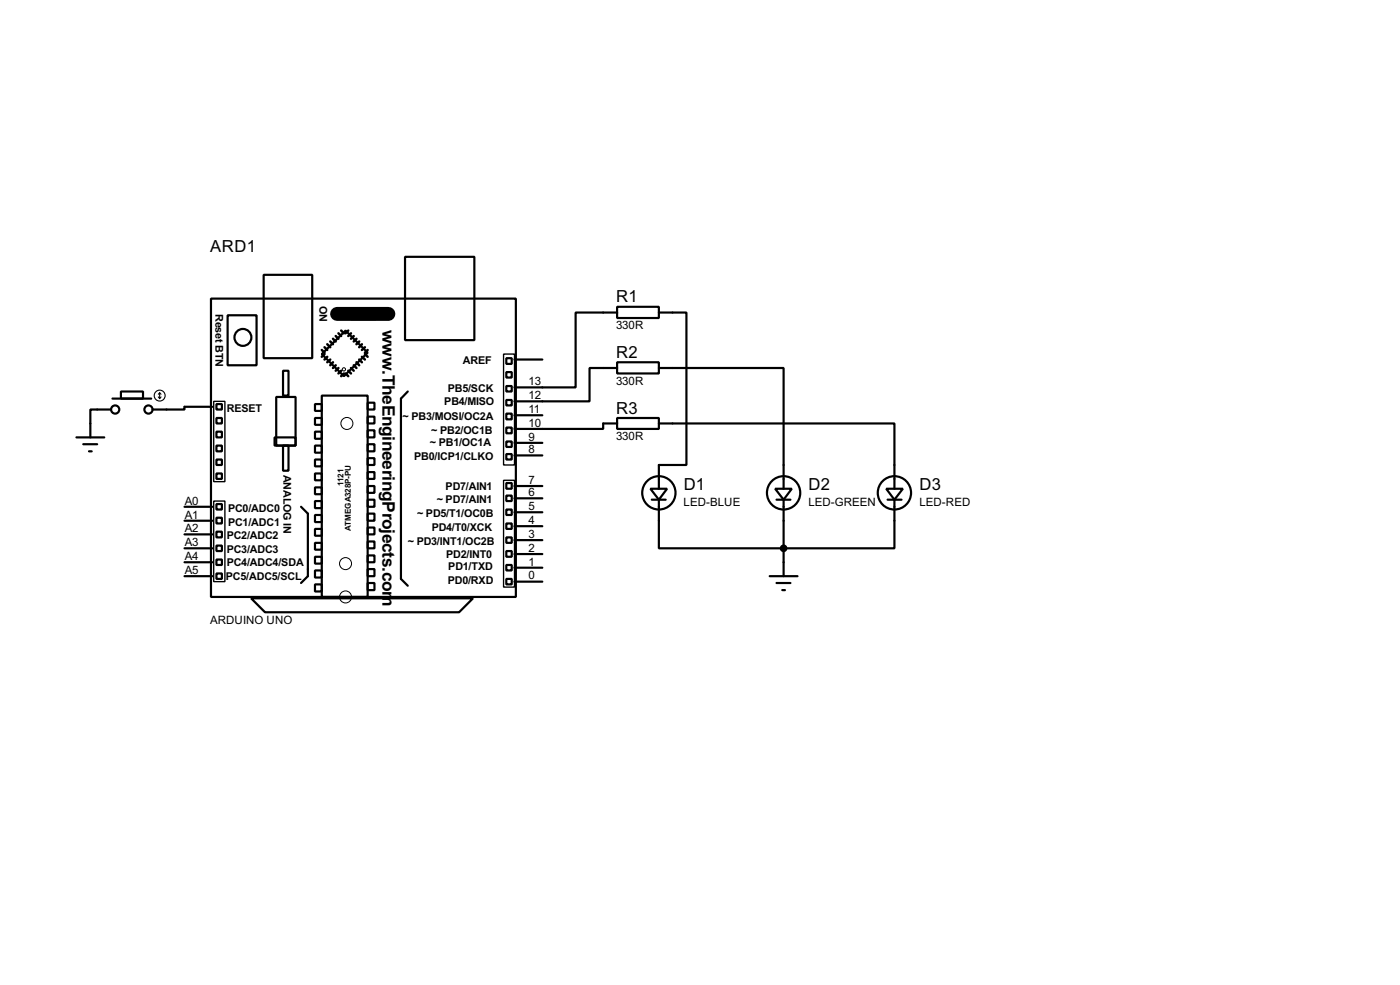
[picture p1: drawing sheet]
<svg xmlns="http://www.w3.org/2000/svg" width="256mm" height="180mm" viewBox="0 0 256 180" stroke-linecap="round" stroke-linejoin="round" font-family="sans-serif">
<g fill="none" stroke="#000" stroke-width=".4">
<path d="M38.7 54.7h55.8v54.6h-55.8zM41.7 57.7h5.3v9.2h-5.3zM48.3 50.3h8.9v15.3h-8.9zM64.3 56.4h4.6v2.1h-4.6zM74.2 47h12.7v15.3h-12.7zM113.1 56.2h7.6v2h-7.6zM113.1 57.2h-7.6v13.7h-11.2M120.7 57.2h5.1v27.9h-5.1v4.4M20.4 75h-3.8v5.1M20.6 73h7.1M22.2 71.7h4v1.3h-4zM38.9 74.5h-5.1v.5h-5.8"/>
<path d="M39.7 76.5h1v1h-1zM39.7 79h1v1.1h-1zM39.7 74h1v1h-1zM50.6 72.7h3.6v8.9h-3.6zM51.9 67.9h1v4.5h-1zM57.7 74h1.3v1.2h-1.3zM57.7 76.5h1.3v1.3h-1.3zM57.7 79h1.3v1.3h-1.3zM59 72.4h8.4v36.9h-8.4zM59 64.8l4.3-4.3 4.1 4.1-4.4 4.3zM67.4 73.7h1.2v1.3h-1.2zM67.4 76.3h1.2v1.2h-1.2z"/>
<path d="M67.4 78.8h1.2v1.3h-1.2zM74.7 71.7l-1.2 1.3v33l1.2 1.2M92.8 65.6h1v1h-1zM92.8 70.7h1v1h-1zM92.8 73.2h1v1h-1zM92.8 75.7h1v1.1h-1zM92.8 78.3h1v1h-1zM92.8 68.1h1v1h-1zM94.3 76h5.1M94.3 65.8h5.1M113.1 66.3h7.6v2.1h-7.6zM113.1 76.5h7.6v2h-7.6z"/>
<path d="M113.1 67.4h-5.1v6.1h-13.7M113.1 77.5h-2.6v1h-16.2M120.7 67.4h22.9v22.1M120.7 77.5h43.2v12M14 80.1h5.1M15.3 81.3h2.5M16.3 82.6h.5M33.8 97.8h5.1M33.8 95.3h5.1M33.8 92.8h5.1M39.7 81.6h1v1h-1zM39.7 86.7h1v1h-1z"/>
<path d="M39.7 84.1h1v1h-1zM39.7 92.3h1v1h-1zM39.7 94.8h1v1h-1zM39.7 97.3h1v1.1h-1zM39.7 99.9h1v1h-1zM50.3 80.1h3.9v1.5h-3.9zM51.9 81.6h1v4.6h-1zM55.2 92.8l1.2 1.2v11.5l-1.2 1.2M57.7 81.6h1.3v1.3h-1.3zM57.7 84.1h1.3v1.3h-1.3zM57.7 86.7h1.3v1.2h-1.3zM57.7 89.2h1.3v1.3h-1.3z"/>
<path d="M57.7 91.7h1.3v1.3h-1.3zM57.7 94.3h1.3v1.3h-1.3zM57.7 96.8h1.3v1.3h-1.3zM57.7 99.4h1.3v1.2h-1.3zM67.4 81.3h1.2v1.3h-1.2zM67.4 83.9h1.2v1.2h-1.2zM67.4 86.4h1.2v1.3h-1.2zM67.4 89h1.2v1.2h-1.2zM67.4 91.5h1.2v1.3h-1.2zM67.4 94h1.2v1.3h-1.2zM67.4 96.6h1.2v1.2h-1.2zM67.4 99.1h1.2v1.3h-1.2z"/>
<path d="M92.8 80.8h1v1h-1zM92.8 83.1h1v1h-1zM92.8 88.4h1v1.1h-1zM92.8 90.7h1v1h-1zM92.8 93.3h1v1h-1zM92.8 95.8h1v1h-1zM92.8 98.4h1v1h-1zM94.3 98.9h5.1M94.3 96.3h5.1M94.3 93.8h5.1M94.3 91.2h5.1M94.3 89h5.1"/>
<path d="M94.3 83.4h5.1M94.3 81.1h5.1M119.2 89.5h3l-1.5 2zM119.4 91.5h2.6M120.7 91.5v8.9h43.2v-8.9M142 89.5h3.1l-1.5 2zM142.3 91.5h2.5M143.6 91.5v14M162.4 89.5h3l-1.5 2zM162.6 91.5h2.6M33.8 105.5h5.1M33.8 102.9h5.1"/>
<path d="M33.8 100.4h5.1M39.7 102.4h1v1h-1zM39.7 105h1v1h-1zM46 109.5h40.7l-2.6 2.6h-35.5zM57.7 101.9h1.3v1.3h-1.3zM57.7 104.4h1.3v1.3h-1.3zM57.7 107h1.3v1.3h-1.3zM67.4 101.7h1.2v1.2h-1.2zM67.4 104.2h1.2v1.3h-1.2zM67.4 106.7h1.2v1.3h-1.2zM92.8 100.9h1v1h-1zM92.8 103.4h1v1h-1z"/>
<path d="M92.8 106h1v1h-1zM94.3 106.5h5.1M94.3 103.9h5.1M94.3 101.4h5.1M141 105.5h5.1M142.3 106.7h2.5M143.3 108h.5"/>
<circle cx="21.1" cy="75" r=".75"/>
<circle cx="27.2" cy="75" r=".75"/>
<circle cx="44.5" cy="61.8" r="1.55"/>
<circle cx="120.7" cy="90.2" r="3.1"/>
<circle cx="143.5" cy="90.2" r="3.1"/>
<circle cx="163.8" cy="90.2" r="3.1"/>
</g>
<path d="M61.8 57.5h9.4" fill="none" stroke="#000" stroke-width="2.6"/>
<g fill="none" stroke="#000" stroke-width=".45">
<path d="M59 64.1l.5 .5M59.5 63.6l.5 .5M59.5 64.8l-.5 .5M60 63l.5 .6M60 65.3l-.5 .5M60.5 62.5l.5 .5M60.5 65.8l-.5 .5M61 62l.5 .5M61 66.3l-.5 .6M61.5 61.5l.5 .5M61.5 66.9l-.5 .5M62 61l.5 .5"/>
<path d="M62 67.4l-.5 .5M62.5 60.5l.5 .5M62.5 67.9l-.5 .5M63 68.4l-.5 .5M63.3 68.4l.5 .5M63.8 67.9l.5 .5M63.8 60.5l-.5 .5M64.3 67.4l.5 .5M64.3 61l-.5 .5M64.8 66.9l.5 .5M64.8 61.5l-.5 .5M65.3 66.3l.5 .6"/>
<path d="M65.3 62l-.5 .5M65.8 65.8l.5 .5M65.8 62.5l-.5 .5M66.3 65.3l.6 .5M66.3 63l-.5 .6M66.9 64.8l.5 .5M66.9 63.6l-.6 .5M67.4 64.1l-.5 .5"/>
</g>
<g fill="none" stroke="#000" stroke-width=".18">
<circle cx="63" cy="67.6" r=".3"/>
<circle cx="63.5" cy="77.5" r="1.1"/>
<circle cx="63.3" cy="103.2" r="1.1"/>
<circle cx="63.3" cy="109.3" r="1.1"/>
</g>
<path d="M39.2 73.5h2v14.7h-2zM92.3 64.8h2v20.3h-2zM39.2 91.7h2v14.8h-2zM92.3 87.9h2v19.6h-2z" fill="none" stroke="#000" stroke-width=".25"/>
<circle cx="143.5" cy="100.4" r=".5" fill="#000" stroke="#000" stroke-width=".4"/>
<g fill="none" stroke="#000" stroke-width=".2">
<path d="M29 72.7l.3 .3M29.3 71.9v1.1M29.3 71.9l-.3 .3M29.3 71.9l.2 .3M29.5 72.7l-.2 .3"/>
<circle cx="29.2" cy="72.4" r="1"/>
</g>
<g font-size="3.6">
<text x="70.1" y="60.4" transform="rotate(90 70.1 60.4)">w</text>
<text x="70.1" y="67.6" transform="rotate(90 70.1 67.6)">.TheEngineeringProjects.com</text>
</g>
<g font-size="3.4">
<text x="38.5" y="46.2">ARD1</text>
<text x="112.9" y="55.4">R1</text>
<text x="112.9" y="65.5">R2</text>
<text x="112.9" y="75.7">R3</text>
<text x="125.3" y="89.7">D1</text>
<text x="148.1" y="89.7">D2</text>
<text x="168.5" y="89.7">D3</text>
</g>
<g font-size="2.4">
<text x="112.9" y="60.3">330R</text>
<text x="96.8" y="70.5">13</text>
<text x="112.9" y="70.5">330R</text>
<text x="96.8" y="75.6">11</text>
<text x="96.8" y="73">12</text>
<text x="96.8" y="82.9">8</text>
<text x="96.8" y="80.7">9</text>
<text x="96.8" y="78.1">10</text>
<text x="112.9" y="80.6">330R</text>
<text x="96.8" y="88.5">7</text>
<text x="33.8" y="94.9">A1</text>
<text x="33.8" y="92.4">A0</text>
<text x="96.8" y="95.9">4</text>
<text x="96.8" y="93.4">5</text>
<text x="96.8" y="90.8">6</text>
<text x="125.2" y="92.7">LED-BLUE</text>
<text x="148.1" y="92.7">LED-GREEN</text>
<text x="168.4" y="92.7">LED-RED</text>
<text x="33.8" y="100">A3</text>
<text x="33.8" y="97.4">A2</text>
<text x="96.8" y="101">2</text>
<text x="96.8" y="98.5">3</text>
<text x="33.8" y="105.1">A5</text>
<text x="33.8" y="102.5">A4</text>
<text x="96.8" y="106.1">0</text>
<text x="96.8" y="103.5">1</text>
<text x="38.5" y="114.2">ARDUINO UNO</text>
</g>
<g font-size="2.2">
<text x="39.5" y="57.5" transform="rotate(90 39.5 57.5)">Reset BTN</text>
<text x="58.6" y="56" transform="rotate(90 58.6 56)">ON</text>
<text x="82" y="71.8">PB5/SCK</text>
<text x="84.8" y="66.7">AREF</text>
<text x="41.5" y="75.4">RESET</text>
<text x="73.8" y="76.9">~ PB3/MOSI/OC2A</text>
<text x="81.4" y="74.1">PB4/MISO</text>
<text x="78.8" y="81.7">~ PB1/OC1A</text>
<text x="79" y="79.4">~ PB2/OC1B</text>
<text x="52" y="86.9" transform="rotate(90 52 86.9)">ANALOG IN</text>
<text x="75.9" y="84.3">PB0/ICP1/CLKO</text>
<text x="81.6" y="89.6">PD7/AIN1</text>
<text x="41.8" y="93.7">PC0/ADC0</text>
<text x="76.4" y="94.7">~ PD5/T1/OC0B</text>
<text x="80" y="92.1">~ PD7/AIN1</text>
<text x="41.5" y="101.2">PC3/ADC3</text>
<text x="41.5" y="98.7">PC2/ADC2</text>
<text x="41.8" y="96.2">PC1/ADC1</text>
<text x="74.7" y="99.8">~ PD3/INT1/OC2B</text>
<text x="79.1" y="97.2">PD4/T0/XCK</text>
<text x="41.4" y="106.1">PC5/ADC5/SCL</text>
<text x="41.5" y="103.6">PC4/ADC4/SDA</text>
<text x="81.7" y="102.1">PD2/INT0</text>
<text x="82" y="106.9">PD0/RXD</text>
<text x="82.1" y="104.3">PD1/TXD</text>
</g>
<g font-size="1.7">
<text x="63" y="89" transform="rotate(-90 63 89)">1121</text>
<text x="64.3" y="97.2" transform="rotate(-90 64.3 97.2)">ATMEGA328P-PU</text>
</g>
</svg>
